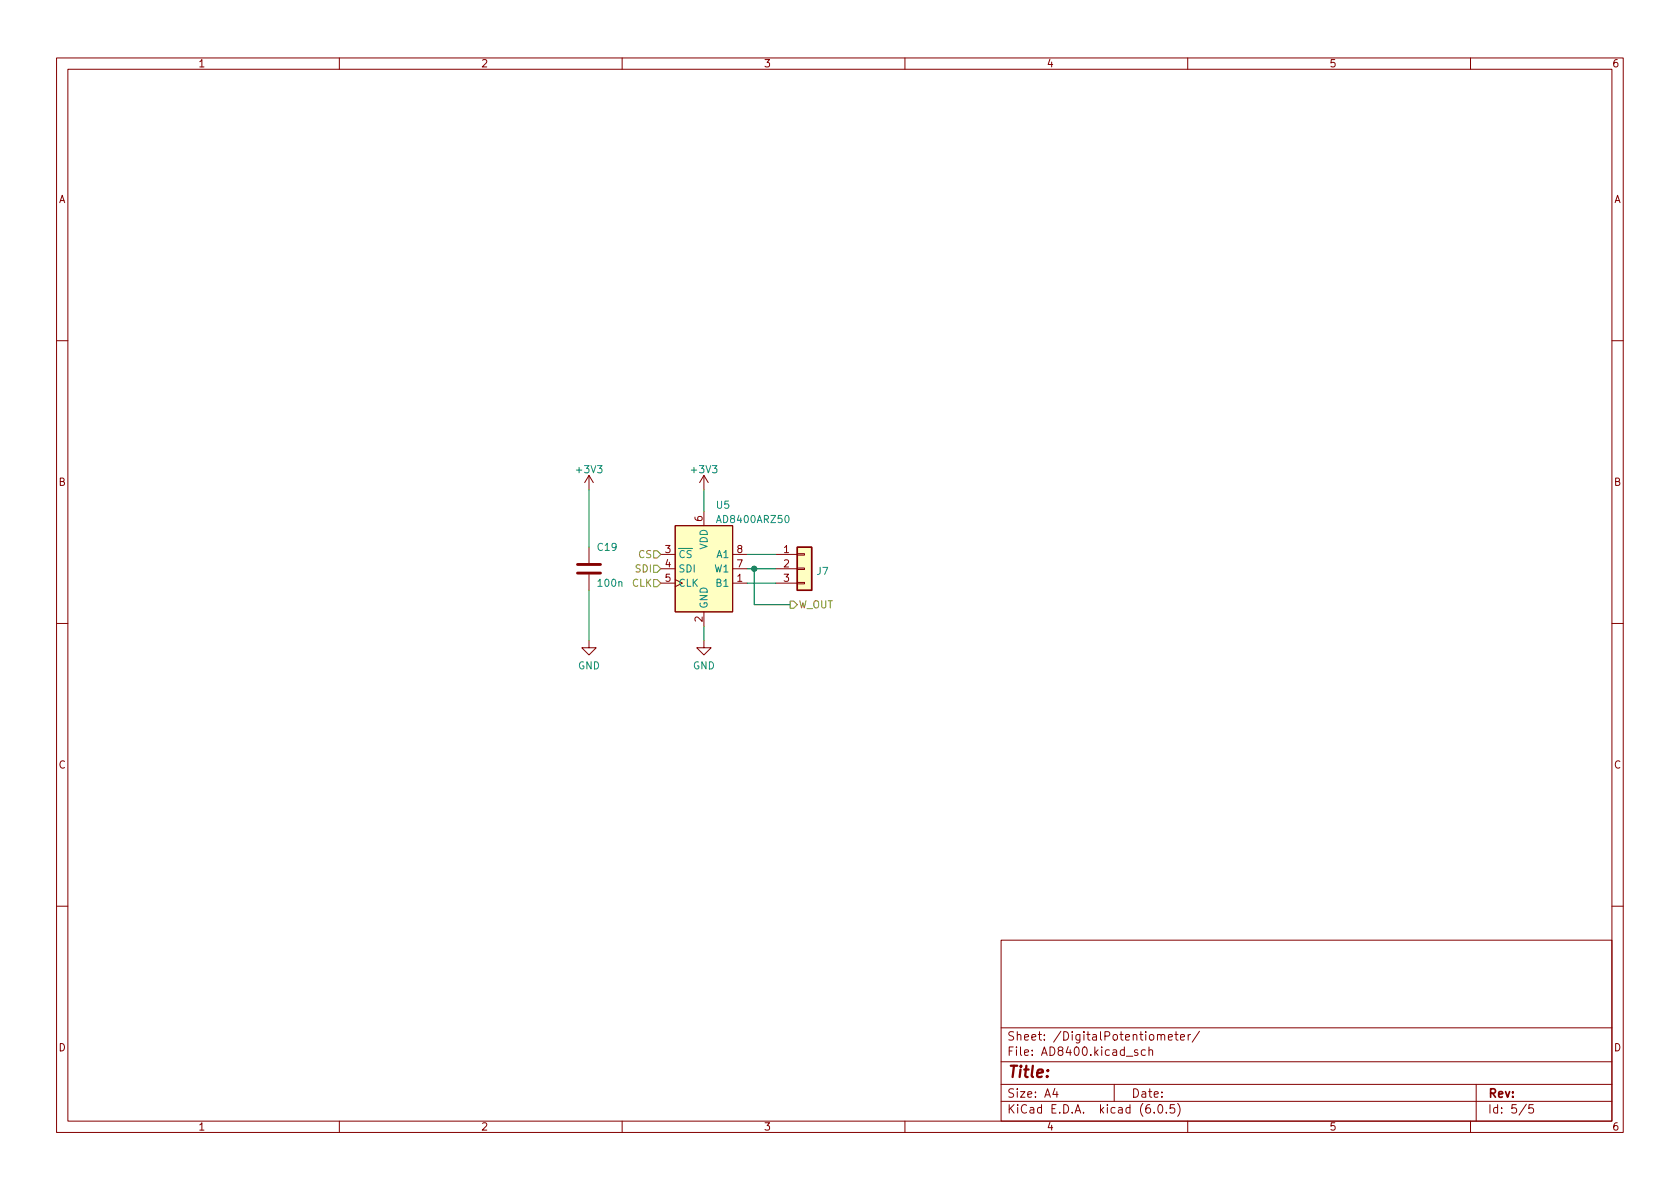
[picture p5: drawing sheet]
<svg xmlns="http://www.w3.org/2000/svg" width="297mm" height="210mm" viewBox="0 0 297 210" stroke-linecap="round" stroke-linejoin="round" font-family="sans-serif">
<g fill="none" stroke="#840000" stroke-width=".18">
<path d="M10 10.2h277v190.1h-277zM12 12.2h273v186.1h-273zM60 10.2v2M110 10.2v2M160 10.2v2M210 10.2v2M260 10.2v2M10 60.2h2M285 60.2h2M104.1 84.1l-.7 1.2M104.1 84.1v2.5M104.1 96.8v2.8"/>
<path d="M104.1 84.1l.8 1.2M116.8 98h2.6M119.4 93h10.1v15.2h-10.1zM124.5 84.1l-.8 1.2M124.5 84.1v2.5M124.5 90.4v2.6M124.5 84.1l.7 1.2M129.5 98h2.6M137.2 98h3.8M141 97.9h1.2v.3h-1.2zM10 110.2h2M104.1 113.3v1.2h1.3l-1.3 1.3-1.2-1.3h1.2"/>
<path d="M104.1 101.6v2.8M116.8 100.6h2.6M116.8 103.1h2.6M124.5 113.3v1.2h1.2l-1.2 1.3-1.3-1.3h1.3M124.5 108.2v2.5M129.5 100.6h2.6M129.5 103.1h2.6M137.2 100.6h3.8M137.2 103.1h3.8M141 103h1.2v.2h-1.2zM141 100.5h1.2v.2h-1.2zM285 110.2h2"/>
<path d="M10 160.2h2M177 166.3h108v32h-108zM285 160.2h2M60 198.3v2M110 198.3v2M160 198.3v2M177 194.8h108M177 191.8h108M177 187.8h108M177 181.8h108M186.5 192.5l-.4 1h1M186.9 193v1"/>
<path d="M197 191.8v3M201.1 185.7l-.3-.1-.2 .2v.3l.5 .1v.4h-.5M202.5 185.7l-.4-.1-.3 .3v.4l.1 .3h.6M203.1 185.8l.3-.2 .3 .1 .1 .9M203.1 185.1v1.5M204.1 196.7v.1M204.9 195.4l.2-.1a.81 .81 0 0 1 .6 .7 .81 .81 0 0 1-.3 .8h-.2a.81 .81 0 0 1-.6-.6 .81 .81 0 0 1 .3-.8zM205.3 183.1l.2-.2 .4 .1v.9M206.2 196.7v.1M206.6 183.4l.7-.1-.1-.3-.4-.1-.2 .2v.8h.6M207.6 195.3h-.7v.7l.2-.1 .5 .1 .1 .2-.1 .5-.2 .1-.5-.1M207.7 182.9h.6"/>
<path d="M207.9 182.4v1.3l.4 .2M208.2 195.1a1.72 1.72 0 0 1 0 2.3M208.7 183.4l.7-.1v-.3l-.5-.1-.2 .2 .1 .8h.6M210 198.3v2M210.1 182.9v1M210.5 182.9l-.3 .1-.1 .2M212.1 182.4l-1.3 1.9M260 198.3v2M261 191.8v6.5M269.9 195.3l-1.3 1.9M271.1 195.3h-.7l-.1 .7 .2-.1 .5 .1 .2 .2-.1 .5-.2 .1-.6-.1"/>
</g>
<path d="M102.1 99.8h4.1M102.1 101.3h4.1" fill="none" stroke="#840000" stroke-width=".51"/>
<g fill="#ffffc2" stroke="#ffffc2" stroke-width=".18">
<path d="M141 96.8h2.5v7.6h-2.5z"/>
<path d="M119.4 93h10.1v15.2h-10.1z"/>
</g>
<path d="M141 96.8h2.5v7.6h-2.5z" fill="none" stroke="#840000" stroke-width=".25"/>
<path d="M115.6 97.4h.6l.6 .6-.6 .7h-.6zM115.6 99.9h.6l.6 .7-.6 .6h-.6zM115.6 102.5h.6l.6 .6-.6 .7h-.6zM139.7 106.3h.6l.7 .6-.7 .7h-.6z" fill="none" stroke="#848400" stroke-width=".18"/>
<path d="M104.1 86.6v10.2M124.5 86.6v3.8M132.1 98h5.1M104.1 104.4v8.9M124.5 110.7v2.6M132.1 100.6h5.1M132.1 103.1h5.1M133.3 100.6v6.3h6.4" fill="none" stroke="#008400" stroke-width=".18"/>
<circle cx="133.3" cy="100.6" r=".46" fill="#008400" stroke="#008400" stroke-width=".18"/>
<text font-size="2.8" fill="#840000" x="178" y="190.6">Title:</text>
<g font-size="2.1" fill="#840000">
<text x="178" y="184">Sheet: /DigitalPotentiometer/</text>
<text x="178" y="186.7">File: AD8400.kicad_sch</text>
<text x="178" y="196.9">KiCad E.D.A. kicad (6.0.5)</text>
<text x="178" y="194.1">Size: A4</text>
<text x="200" y="194.1">Date:</text>
<text x="263" y="194.1">Rev:</text>
<text x="263" y="196.9">Id: 5/5</text>
</g>
<g font-size="1.8" fill="#840000">
<text x="35" y="11.9">1</text>
<text x="85" y="11.9">2</text>
<text x="135" y="11.9">3</text>
<text x="185" y="11.9">4</text>
<text x="235" y="11.9">5</text>
<text x="285" y="11.9">6</text>
<text x="10.3" y="35.9">A</text>
<text x="285.3" y="35.9">A</text>
<text x="10.3" y="85.9">B</text>
<text x="285.3" y="85.9">B</text>
<text x="124.2" y="92.2" transform="rotate(-90 124.2 92.2)">6</text>
<text x="117.6" y="97.8">3</text>
<text x="117.6" y="100.3">4</text>
<text x="130.3" y="100.3">7</text>
<text x="130.3" y="97.8">8</text>
<text x="138.6" y="97.8">1</text>
<text x="138.6" y="100.3">2</text>
<text x="117.6" y="102.9">5</text>
<text x="130.3" y="102.9">1</text>
<text x="138.6" y="102.9">3</text>
<text x="124.2" y="110" transform="rotate(-90 124.2 110)">2</text>
<text x="10.3" y="135.9">C</text>
<text x="285.3" y="135.9">C</text>
<text x="10.3" y="185.9">D</text>
<text x="285.3" y="185.9">D</text>
<text x="35" y="199.9">1</text>
<text x="85" y="199.9">2</text>
<text x="135" y="199.9">3</text>
<text x="185" y="199.9">4</text>
<text x="235" y="199.9">5</text>
<text x="285" y="199.9">6</text>
</g>
<g font-size="1.8" fill="#008484">
<text x="102.1" y="83.7">+3V3</text>
<text x="122.4" y="83.7">+3V3</text>
<text x="126.7" y="89.9">U5</text>
<text x="127.1" y="92.5">AD8400ARZ50</text>
<text x="105.7" y="97.4">C19</text>
<text x="119.9" y="98.7">~{CS}</text>
<text x="119.9" y="101.2">SDI</text>
<text x="125.1" y="97.2" transform="rotate(-90 125.1 97.2)">VDD</text>
<text x="126.4" y="101.2">W1</text>
<text x="126.8" y="98.7">A1</text>
<text x="144.5" y="101.6">J7</text>
<text x="105.9" y="103.8">100n</text>
<text x="119.9" y="103.8">CLK</text>
<text x="125.1" y="107.7" transform="rotate(-90 125.1 107.7)">GND</text>
<text x="126.8" y="103.8">B1</text>
<text x="102.2" y="118.4">GND</text>
<text x="122.5" y="118.4">GND</text>
</g>
<g font-size="1.8" fill="#848400">
<text x="112.4" y="101.2">SDI</text>
<text x="112.9" y="98.7">CS</text>
<text x="111.7" y="103.8">CLK</text>
<text x="141.2" y="107.6">W_OUT</text>
</g>
</svg>
